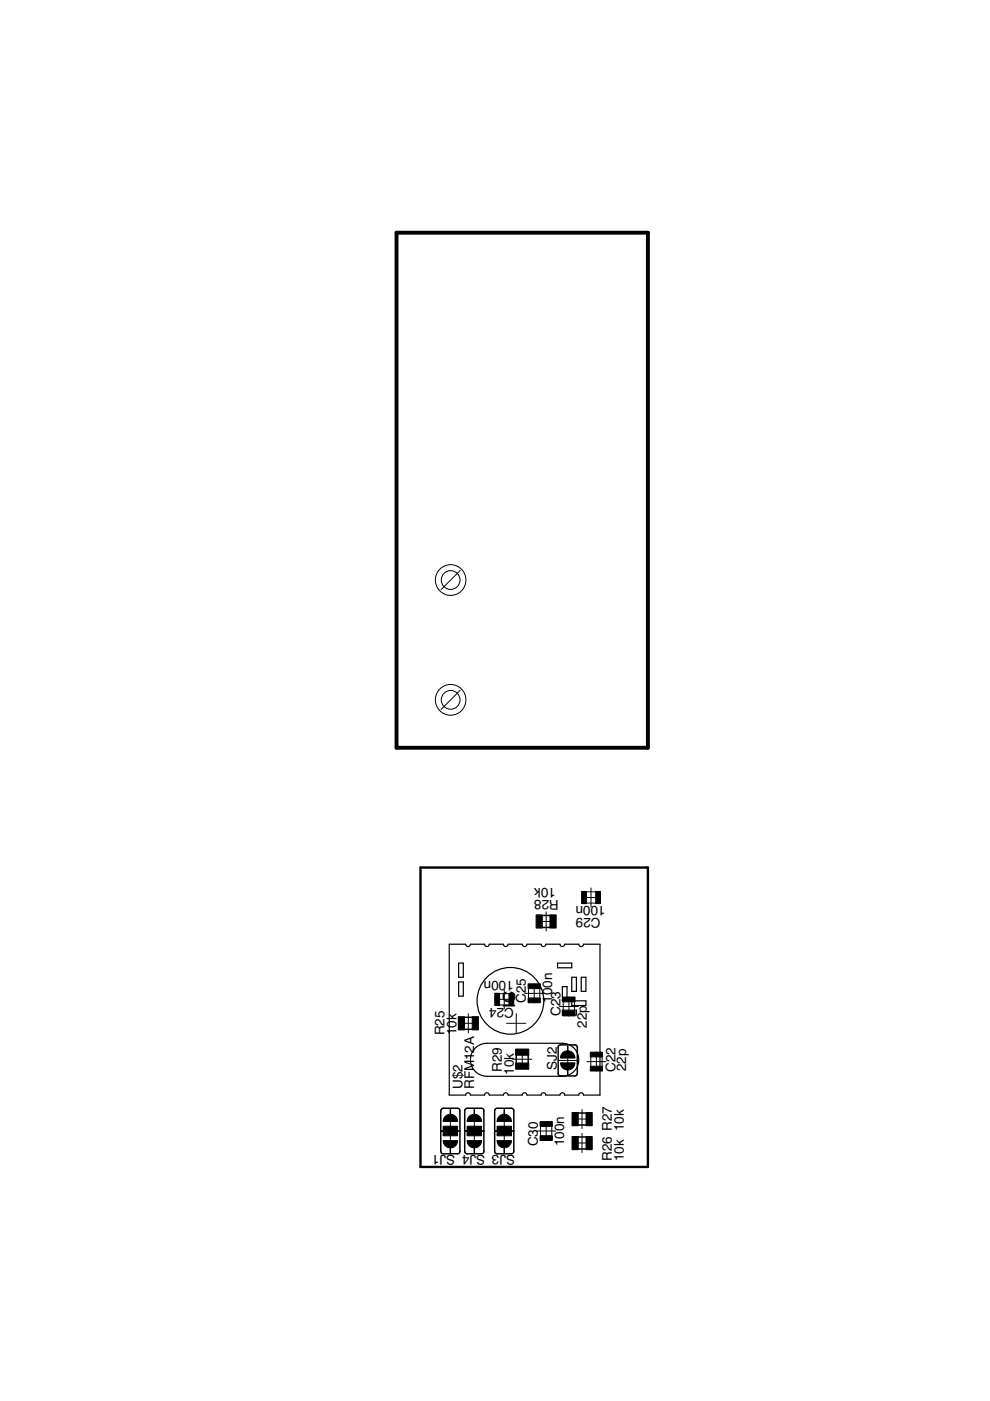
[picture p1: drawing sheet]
<svg xmlns="http://www.w3.org/2000/svg" width="210mm" height="297mm" viewBox="0 0 210 297" stroke-linecap="round" stroke-linejoin="round" font-family="sans-serif">
<g fill="none" stroke="#000" stroke-width=".21">
<circle cx="95.5" cy="123" r="3.2"/>
<circle cx="95.5" cy="123" r="1.99"/>
<circle cx="95.5" cy="148.4" r="3.2"/>
<circle cx="95.5" cy="148.4" r="1.99"/>
</g>
<g fill="#000" stroke="#000" stroke-width=".21">
<path d="M97.6 120.9l-4.1 4.1zM97.6 146.3l-4.1 4.1zM115.8 193.3v4.1zM113.8 195.4h4zM123.5 189.1h3.7zM125.3 188.3v4zM123.5 191.5h3.7zM123.3 190.3h4zM99.3 214.9v4.1zM97.3 217h4zM105.1 210.7h3.7zM106.9 209.8v4.1z"/>
<path d="M105.1 213.1h3.7zM104.9 211.9h4zM109.5 214.9v4.1zM107.4 217h4.1zM112.1 208.7v3.7zM113.3 208.6v4zM114.4 208.7v3.7zM111.2 210.6h4.1zM119.4 211.5v3.7zM120.6 211.4v4zM121.8 211.5v3.7zM118.6 213.4h4z"/>
<path d="M95.5 237.8v4zM93.5 239.8h4zM100.6 237.8v4zM98.5 239.8h4.1zM106.9 237.8v4zM104.9 239.8h4zM110.7 222.5v4.1zM108.7 224.6h4.1zM115.8 237.8v4zM117 238v3.7zM113.8 239.8h4zM120.4 222.8v4z"/>
<path d="M118.3 224.8h4.1zM123.4 235.2v4.1zM125.3 223.2v3.7zM121.4 237.3h4zM126.4 223.1v4zM127.7 223.2v3.7zM124.4 225.1h4.1zM114.6 238v3.7zM123.4 240.3v4.1zM121.4 242.3h4z"/>
<path d="M94.4 236.7a1.52 1.52 0 0 1 1.7-.3 1.52 1.52 0 0 1 .9 1.4h-3v-.5z" fill-rule="evenodd"/>
<path d="M99.5 236.7a1.52 1.52 0 0 1 1.6-.3 1.52 1.52 0 0 1 1 1.4h-3.1l.1-.5z" fill-rule="evenodd"/>
<path d="M105.8 236.7a1.52 1.52 0 0 1 1.7-.3 1.52 1.52 0 0 1 .9 1.4h-3l.1-.5z" fill-rule="evenodd"/>
<path d="M118.9 225.3h3a1.52 1.52 0 0 1-1.5 1.6 1.52 1.52 0 0 1-1.5-1.6z" fill-rule="evenodd"/>
<path d="M119.3 223.2a1.54 1.54 0 0 1 1.7-.3 1.54 1.54 0 0 1 .9 1.4h-3v-.5z" fill-rule="evenodd"/>
<path d="M94 241.8h3a1.52 1.52 0 0 1-1.5 1.6 1.52 1.52 0 0 1-1.5-1.6z" fill-rule="evenodd"/>
<path d="M99 241.8h3.1a1.52 1.52 0 0 1-1.5 1.6 1.52 1.52 0 0 1-1.6-1.6z" fill-rule="evenodd"/>
<path d="M105.4 241.8h3a1.52 1.52 0 0 1-1.5 1.6 1.52 1.52 0 0 1-1.5-1.6z" fill-rule="evenodd"/>
</g>
<g fill="#000" stroke="#000" stroke-width=".25">
<path d="M97.2 204.2v3zM97.2 207.2h1zM97.2 208.2v3zM97.2 211.2h1zM98.2 204.2v3zM97.2 204.2h1zM98.2 208.2v3zM97.2 208.2h1zM95.2 200.2h3.5zM99.7 200.2h3zM103.7 200.2h3zM107.7 200.2h3z"/>
<path d="M111.7 200.2h3zM118.2 204.2h3zM118.2 204.2v1zM115.7 200.2h3zM119.2 209.2v3zM119.2 209.2h1zM119.2 214.2h3zM119.2 214.2v1zM120.2 209.2v3zM119.2 212.2h1zM121.2 204.2v1zM118.2 205.2h3z"/>
<path d="M121.2 207.2v3zM121.2 210.2h1zM121.2 212.2v1zM121.2 212.2h3zM122.2 207.2v3zM121.2 207.2h1zM122.2 214.2v1zM119.2 215.2h3zM119.7 200.2h3zM123.2 207.2v3zM123.2 207.2h1zM124.2 207.2v3z"/>
<path d="M123.2 210.2h1zM124.2 212.2v1zM121.2 213.2h3zM123.7 200.2h3.5zM95.2 200.2v32zM95.2 232.2h3.5zM99.7 232.2h3zM103.2 221.2h16zM103.7 232.2h3zM107.7 232.2h3zM111.7 232.2h3zM115.7 232.2h3z"/>
<path d="M103.2 228.2h16zM119.7 232.2h3zM127.2 200.2v32zM123.7 232.2h3.5z"/>
</g>
<g fill="none" stroke="#000" stroke-width=".25">
<path d="M98.7 200.2a.5 .5 0 0 0 .5 .5 .5 .5 0 0 0 .5-.5M102.7 200.2a.5 .5 0 0 0 .5 .5 .5 .5 0 0 0 .5-.5M106.7 200.2a.5 .5 0 0 0 .5 .5 .5 .5 0 0 0 .5-.5M110.7 200.2a.51 .51 0 0 0 .5 .5 .51 .51 0 0 0 .5-.5M114.7 200.2a.5 .5 0 0 0 .5 .5 .5 .5 0 0 0 .5-.5M118.7 200.2a.5 .5 0 0 0 .5 .5 .5 .5 0 0 0 .5-.5M122.7 200.2a.5 .5 0 0 0 .5 .5 .5 .5 0 0 0 .5-.5M98.7 232.2a.5 .5 0 0 1 .5-.5 .5 .5 0 0 1 .5 .5M102.7 232.2a.5 .5 0 0 1 .5-.5 .5 .5 0 0 1 .5 .5M103.2 221.2a3.5 3.5 0 0 0-3.5 3.5 3.5 3.5 0 0 0 3.5 3.5M106.7 232.2a.5 .5 0 0 1 .5-.5 .5 .5 0 0 1 .5 .5M110.7 232.2a.51 .51 0 0 1 .5-.5 .51 .51 0 0 1 .5 .5"/>
<path d="M114.7 232.2a.5 .5 0 0 1 .5-.5 .5 .5 0 0 1 .5 .5M118.7 232.2a.5 .5 0 0 1 .5-.5 .5 .5 0 0 1 .5 .5M119.2 221.2a3.5 3.5 0 0 1 3.5 3.5 3.5 3.5 0 0 1-3.5 3.5M122.7 232.2a.5 .5 0 0 1 .5-.5 .5 .5 0 0 1 .5 .5"/>
<circle cx="108.2" cy="212.2" r="7.1"/>
</g>
<g fill="#000" stroke="#000" stroke-width=".32">
<path d="M115 194.1h1.6zM115 196.6h1.6zM98.5 218.2h1.6zM98.5 215.7h1.6zM93.5 239.8h.5zM95.5 235.2v1zM94 235h3zM97.5 235.5v8.6zM97 239.8h.5zM98.5 239.8h.5zM100.6 235.2v1zM99 235h3.1z"/>
<path d="M102.6 235.5v8.6zM102.1 239.8h.5zM104.9 239.8h.5zM106.9 235.2v1zM105.4 235h3zM108.9 235.5v8.6zM108.4 239.8h.5zM109.5 223.8v1.6zM112 223.8v1.6zM118.3 222v5.6zM120.4 221.8v1zM120.4 226.8v1.1z"/>
<path d="M118.9 221.5h3zM118.9 228.1h3zM122.4 222v5.6zM122.6 238.5h1.6zM122.6 236h1.6zM93.5 235.5v8.6zM95.5 243.4v1zM94 244.6h3zM98.5 235.5v8.6zM100.6 243.4v1zM99 244.6h3.1zM104.9 235.5v8.6z"/>
<path d="M106.9 243.4v1zM105.4 244.6h3zM122.6 243.6h1.6zM122.6 241.1h1.6z"/>
</g>
<g fill="none" stroke="#000" stroke-width=".32">
<path d="M94 235l-.3 .1-.2 .4M97 235l.4 .2 .1 .3M99 235l-.3 .1-.2 .4M102.1 235l.4 .2 .1 .3M105.4 235l-.3 .1-.2 .4M108.4 235l.3 .1 .2 .4M118.3 227.6l.1 .3 .5 .2M118.9 221.5l-.5 .2-.1 .3M121.9 221.5l.4 .2 .1 .3M122.4 227.6l-.2 .4-.3 .1M93.5 244.1l.2 .4 .3 .1M97.5 244.1l-.2 .4-.3 .1"/>
<path d="M98.5 244.1l.2 .4 .3 .1M102.6 244.1l-.2 .4-.3 .1M104.9 244.1l.2 .4 .3 .1M108.9 244.1l-.2 .4-.3 .1"/>
</g>
<g fill="#000" stroke="#000" stroke-width=".21">
<path d="M113.7 194h1.3v2.8h-1.3zM116.6 194h1.3v2.8h-1.3zM123.3 189h1v2.6h-1zM126.3 189h1v2.6h-1zM97.2 215.6h1.3v2.8h-1.3zM100.1 215.6h1.3v2.8h-1.3zM104.9 210.6h1v2.6h-1zM107.9 210.6h1v2.6h-1zM112 208.6h2.6v1h-2.6zM112 211.6h2.6v1h-2.6zM119.3 214.4h2.6v1h-2.6zM119.3 211.4h2.6v1h-2.6z"/>
<path d="M94 238.8h3v2h-3zM99 238.8h3.1v2h-3.1zM105.4 238.8h3v2h-3zM109.3 225.4h2.8v1.3h-2.8zM109.3 222.4h2.8v1.3h-2.8zM114.5 237.8h2.6v1h-2.6zM121.3 235.9h1.3v2.8h-1.3zM124.2 235.9h1.4v2.8h-1.4zM125.2 226.1h2.5v1h-2.5zM125.2 223.1h2.5v1h-2.5zM114.5 240.8h2.6v1h-2.6zM121.3 241h1.3v2.8h-1.3z"/>
<path d="M124.2 241h1.4v2.8h-1.4z"/>
</g>
<path d="M89.2 183.9h48.2zM137.4 183.9v63.5zM89.2 183.9v63.5zM89.2 247.4h48.2z" fill="#000" stroke="#000" stroke-width=".51"/>
<path d="M84.1 49.3h53.3zM137.4 49.3v109.2zM84.1 49.3v109.2zM84.1 158.5h53.3z" fill="#000" stroke="#000" stroke-width=".83"/>
<text font-size="4.1" x="109.2" y="213.7" transform="rotate(-90 109.2 213.7)">IC</text>
<g font-size="3.3">
<text x="117.9" y="188.3" transform="rotate(-180 117.9 188.3)">10k</text>
<text x="118.5" y="190.8" transform="rotate(-180 118.5 190.8)">R28</text>
<text x="125.2" y="192.1" transform="rotate(-180 125.2 192.1)">0n</text>
<text x="127.3" y="194.6" transform="rotate(-180 127.3 194.6)">C29</text>
<text x="128.4" y="192.1" transform="rotate(-180 128.4 192.1)">10</text>
<text x="108.9" y="208.1" transform="rotate(-180 108.9 208.1)">100n</text>
<text x="106.9" y="213.6" transform="rotate(-180 106.9 213.6)">24</text>
<text x="108.9" y="213.6" transform="rotate(-180 108.9 213.6)">C</text>
<text x="111.5" y="212.6" transform="rotate(-90 111.5 212.6)">C</text>
<text x="111.5" y="210.5" transform="rotate(-90 111.5 210.5)">25</text>
<text x="117.1" y="212.6" transform="rotate(-90 117.1 212.6)">100n</text>
<text x="118.9" y="215.4" transform="rotate(-90 118.9 215.4)">C</text>
<text x="118.9" y="213.3" transform="rotate(-90 118.9 213.3)">23</text>
<text x="94.2" y="219.5" transform="rotate(-90 94.2 219.5)">R25</text>
<text x="96.8" y="219.5" transform="rotate(-90 96.8 219.5)">10k</text>
<text x="124.4" y="217.9" transform="rotate(-90 124.4 217.9)">22p</text>
<text x="106.4" y="227.3" transform="rotate(-90 106.4 227.3)">R29</text>
<text x="108.9" y="227.9" transform="rotate(-90 108.9 227.9)">10k</text>
<text x="118.1" y="226.9" transform="rotate(-90 118.1 226.9)">SJ2</text>
<text x="130.5" y="227.3" transform="rotate(-90 130.5 227.3)">C22</text>
<text x="132.8" y="227.1" transform="rotate(-90 132.8 227.1)">22p</text>
<text x="98" y="230.9" transform="rotate(-90 98 230.9)">U$2</text>
<text x="100.6" y="230.9" transform="rotate(-90 100.6 230.9)">RFM12A</text>
<text x="114" y="239.4" transform="rotate(-90 114 239.4)">0</text>
<text x="109.2" y="244.9" transform="rotate(-180 109.2 244.9)">SJ3 SJ4 SJ1</text>
<text x="114" y="243.1" transform="rotate(-90 114 243.1)">C3</text>
<text x="119.6" y="243.1" transform="rotate(-90 119.6 243.1)">100n</text>
<text x="129.8" y="246.2" transform="rotate(-90 129.8 246.2)">R26 R27</text>
<text x="132.3" y="246.2" transform="rotate(-90 132.3 246.2)">10k 10k</text>
</g>
</svg>
